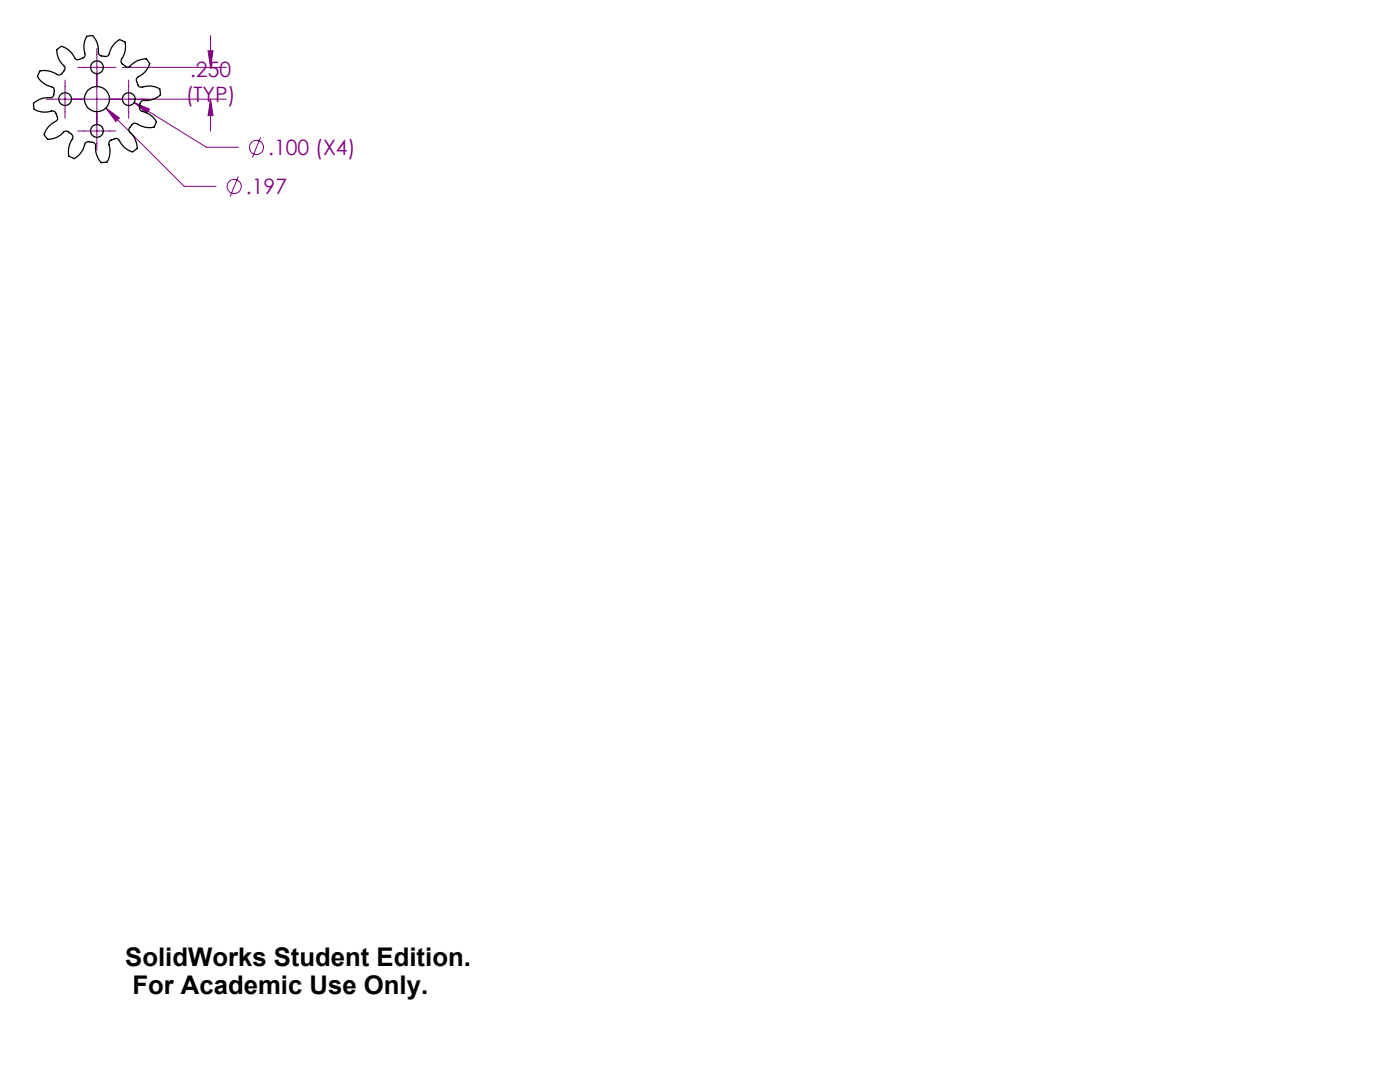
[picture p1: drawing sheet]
<svg xmlns="http://www.w3.org/2000/svg" width="279mm" height="216mm" viewBox="0 0 279 216" stroke-linecap="round" stroke-linejoin="round" font-family="sans-serif">
<g fill="none" stroke="#800080" stroke-width=".2">
<path d="M9.2 19.8h36M13 16v7.6M15.5 13.4h7.6M19.3 9.6v20.4M24.4 13.4h20.8M25.7 16v7.6M41.5 10.1h1l-.5 3.3zM42 19.8l.5 3.3h-1zM42 7.1v6.3M42 19.8v6.3M15.5 26.1h7.6M21.1 21.6l2.7 1.9-.7 .7z"/>
<path d="M21.1 21.6l15.7 15.6h6.3M26.8 20.5l3 1.3-.5 .8zM26.8 20.5l14.4 8.9h6.4M47.6 35.2l-1.7 4M52 27.4l-1.6 4"/>
<circle cx="46.7" cy="37.2" r="1.42"/>
<circle cx="51.2" cy="29.4" r="1.42"/>
</g>
<path d="M21.1 21.6l2 2.6 .7-.7zM26.8 20.5l2.5 2.1 .5-.8zM41.5 10.1h1l-.5 3.3zM42 19.8l.5 3.3h-1z" fill="#800080"/>
<g fill="none" stroke="#000" stroke-width=".25">
<path d="M11.3 9.9l.2-.2a1.13 1.13 0 0 1 1.7 0 7 7 0 0 1 2 2.1 1.91 1.91 0 0 0 1.8-.7v-.3a4.6 4.6 0 0 1 .3-3.6l1.2-.1a4.6 4.6 0 0 1 1.1 3.6 1.51 1.51 0 0 0 2.1 .3l.1-.3a4 4 0 0 1 2.2-2.8l.3 .2a.94 .94 0 0 1 .7 1.3 5.2 5.2 0 0 1-.8 2.6 1.6 1.6 0 0 0 1.4 1.4l.3-.1a3.8 3.8 0 0 1 3.4-1.4l.2 .2a.94 .94 0 0 1 0 1.6 7 7 0 0 1-2.2 1.9 1.91 1.91 0 0 0 .7 1.8h.3a4.6 4.6 0 0 1 3.6 .3l.1 1.2a4.6 4.6 0 0 1-3.5 1.2 1.52 1.52 0 0 0-.3 2l.2 .1a4 4 0 0 1 2.8 2.2l-.2 .3a.94 .94 0 0 1-1.3 .8 5.2 5.2 0 0 1-2.6-.9 1.6 1.6 0 0 0-1.3 1.5l.1 .3a3.9 3.9 0 0 1 1.4 3.3l-.3 .2a.94 .94 0 0 1-1.5 0 7 7 0 0 1-2-2.2 1.91 1.91 0 0 0-1.8 .7v.3a3.8 3.8 0 0 1-.5 3.6l-.2 .1a1.03 1.03 0 0 1-1.4-.8 5 5 0 0 1-.5-2.7 1.52 1.52 0 0 0-2.1-.3l-.1 .2a4 4 0 0 1-2.2 2.8l-.3-.1a.94 .94 0 0 1-.7-1.4 5.2 5.2 0 0 1 .8-2.6 1.6 1.6 0 0 0-1.4-1.3l-.3 .1a3.7 3.7 0 0 1-3.4 1.4l-.2-.3a.94 .94 0 0 1 0-1.5 7 7 0 0 1 2.2-1.9 1.91 1.91 0 0 0-.7-1.8h-.3a3.8 3.8 0 0 1-3.6-.5l-.1-.3a1.03 1.03 0 0 1 .8-1.4 5 5 0 0 1 2.7-.5 1.51 1.51 0 0 0 .3-2.1l-.2-.1a4 4 0 0 1-2.8-2.2l.1-.2a.99 .99 0 0 1 1.4-.8 5.2 5.2 0 0 1 2.6 .9 1.6 1.6 0 0 0 1.3-1.5l-.1-.3a4.4 4.4 0 0 1-1.5-3.3z"/>
<circle cx="13" cy="19.8" r="1.27"/>
<circle cx="19.3" cy="13.4" r="1.27"/>
<circle cx="19.3" cy="19.8" r="2.5"/>
<circle cx="25.7" cy="19.8" r="1.27"/>
<circle cx="19.3" cy="26.1" r="1.27"/>
</g>
<g font-size="5.1">
<text x="25" y="192.7">SolidWorks Student Edition.</text>
<text x="26.4" y="198.3">For Academic Use Only.</text>
</g>
<g font-size="4.2" fill="#800080">
<text x="37.9" y="15.4">.250</text>
<text x="37.1" y="20.4">(TYP)</text>
<text x="53.5" y="31">.100 (X4)</text>
<text x="49.1" y="38.7">.197</text>
</g>
</svg>
